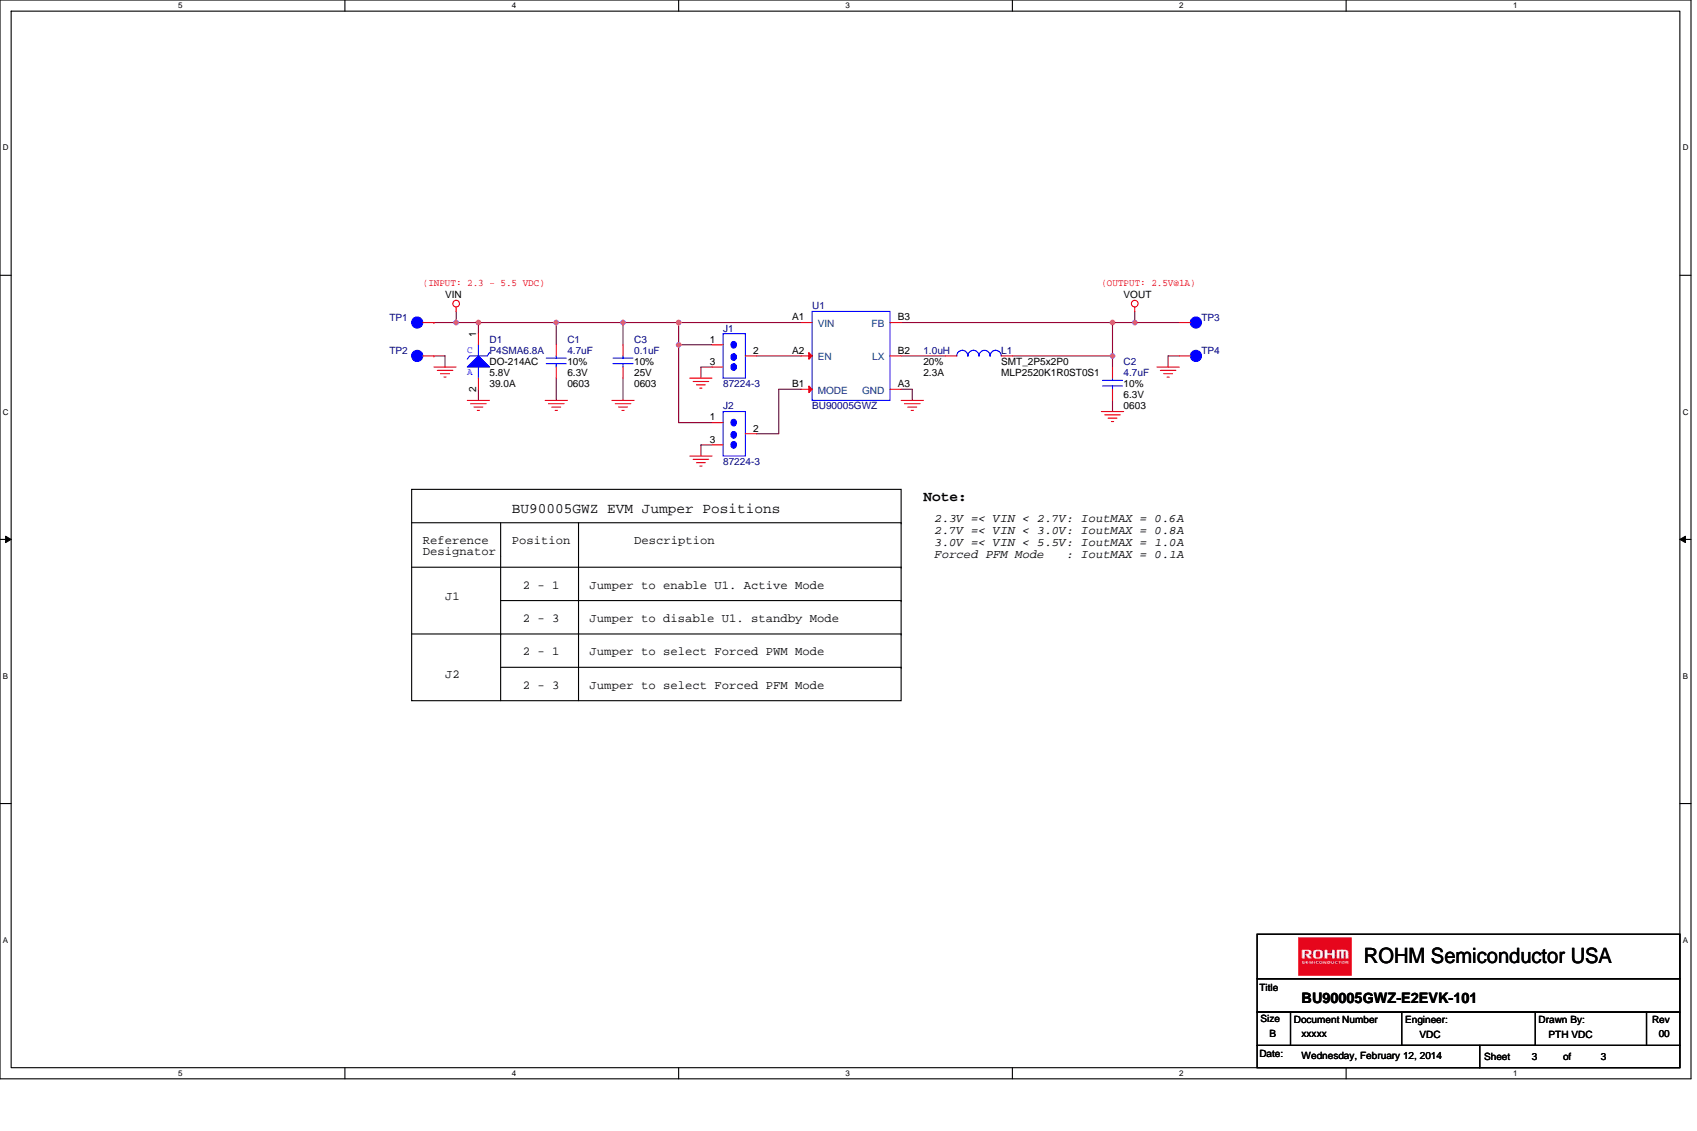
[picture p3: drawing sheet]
# OrCAD Capture schematic BU90005GWZ-E2EVK-101_SCH_REV00_2014-02-12.DSN

## Sheets
1 P01: TITLE & REV. HISTORY: title: TITLE & REVISION HISTORY; rev: 00; note: xxxxx
2 P02: PAGE INDEX: title: PAGE INDEX
3 P03: BU90005GWZ-E2EVK-101: size B; title: BU90005GWZ-E2EVK-101

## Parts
C1  4.7uF  [C0603]
C2  4.7uF  [C0603]
C3  0.1uF  [C0603]
D1  P4SMA6.8A  [DO-214AC]
J1  87224-3  [HDR_THVT_1X3_100]
J2  87224-3  [HDR_THVT_1X3_100]
L1  1.0uH  [SMT_2P5X2P0_FIT]
TP1  TP_TH_63MIL_RED  [TP_TH]
TP2  TP_TH_63MIL_BLK  [TP_TH]
TP3  TP_TH_63MIL_RED  [TP_TH]
TP4  TP_TH_63MIL_BLK  [TP_TH]
U1  BU90005GWZ  [UCSP35L1]

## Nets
GND: C1.2 C2.2 C3.2 D1.2(A) J1.3 J2.3 TP2.1 TP4.1 U1.A3(GND)
VIN: C1.1 C3.1 D1.1(C) J1.1 J2.1 TP1.1 U1.A1(VIN)
VOUT: C2.1 L1.2 TP3.1 U1.B3(FB)
N10639: J1.2 U1.A2(EN)
N10643: J2.2 U1.B1(MODE)
N10688: L1.1 U1.B2(LX)

## Notes on the sheets
sheet 1
- ROHM
- BU90005GWZ EVALUATION BOARD
- Revision History
- (preliminary)
- REVISION
- DATE
- COMMENT
- Rev 00
- 2014-02-12
- Initial release
sheet 2
- PAGE
- PAGE CONTENT
- 01
- TITLE & REV. HISTORY
- 02
- PAGE INDEX
- 03
- BU90005GWZ-E2EVK-101
sheet 3
- (INPUT: 2.3 - 5.5 VDC)
- (OUTPUT: 2.5V@1A)
- Note:
- BU90005GWZ EVM Jumper Positions
- 2.3V =< VIN < 2.7V: IoutMAX = 0.6A
  2.7V =< VIN < 3.0V: IoutMAX = 0.8A
  3.0V =< VIN < 5.5V: IoutMAX = 1.0A
  Forced PFM Mode   : IoutMAX = 0.1A
- Reference
- Position
- Description
- Designator
- 2 - 1
- Jumper to enable U1. Active Mode
- J1
- 2 - 3
- Jumper to disable U1. standby Mode
- 2 - 1
- Jumper to select Forced PWM Mode
- J2
- 2 - 3
- Jumper to select Forced PFM Mode
